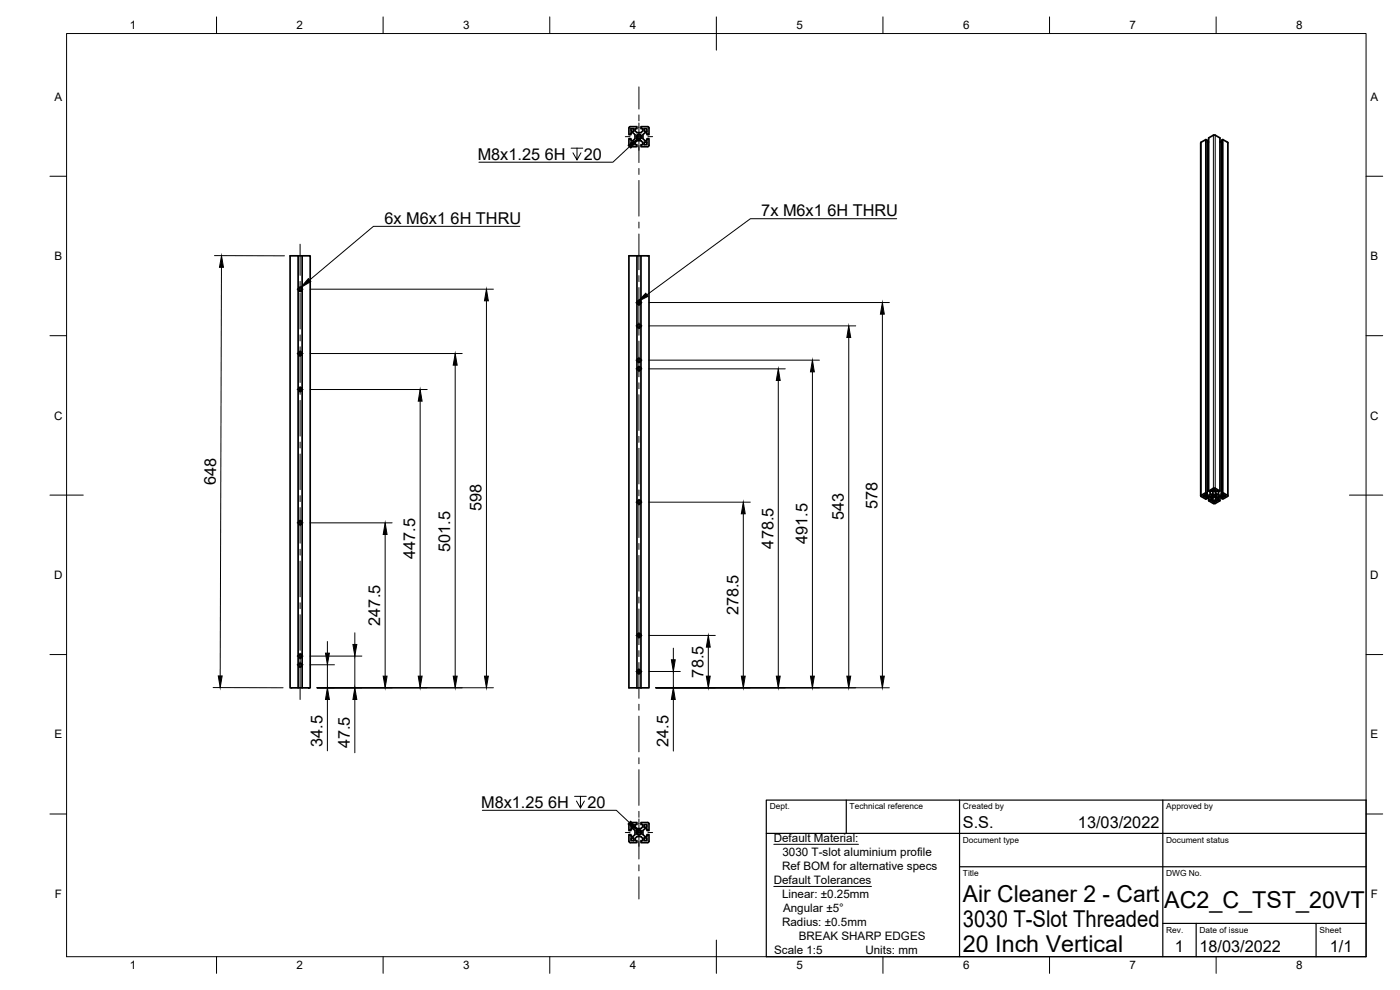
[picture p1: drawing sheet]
<svg xmlns="http://www.w3.org/2000/svg" width="420mm" height="297mm" viewBox="0 0 420 297" stroke-linecap="round" stroke-linejoin="round" font-family="sans-serif">
<!-- layer: Visible -->
<g fill="none" stroke="#000" stroke-width=".51">
<path d="M189.4 38.6h.8v.8h-.8zM193.4 38.6h.8v.8h-.8zM189.1 44h2.1v-.6h-.6v-.6l.6-.6h1.2l.6 .6v.6h-.6v.6h2M189.2 44l-.5-.4v-2h.7v.6h.5l.7-.6v-1.2l-.7-.6h-.5v.6h-.7l.1-2 .3-.4h2.1v.6h-.6v.6l.6 .6h1.2l.6-.6v-.6h-.6v-.6h2l.3 .2 .1 2.2h-.6v-.6h-.6l-.6 .6v1.2l.6 .6h.6v-.6h.6v2l-.4 .4M189.4 42.6h.8v.8h-.8zM191.2 40.5l.6-.2 .5 .2M193.4 42.6h.8v.8h-.8zM360.5 42.7l1.4-.8 .4 .2v106.5M360.5 42.7l-.2 106.1M361.9 41.9v105.9M362.3 42.6h.4M366.1 42.6h.4"/>
<path d="M367 41.9v105.9M87.1 76.8h2.4v129.6h-2.4zM89.5 76.8h1.2M90.7 76.8h2.4v129.6h-2.4zM191.2 76.8h3.6v129.6h-2.4M191.2 76.8h-2.5v129.6h2.5M191.2 76.8v129.6M192.4 76.8v129.6M89.9 87.4l.7-.3-.1-.7 .1 .5-.4 .4-.5-.2-.1-.6v.5l.3 .4M90.5 86.4l-.4-.1-.4 .1M191.4 90.4l-.1 .6 .5 .4 .5-.4-.1-.6M191.4 90.4l-.1 .5 .3 .4 .6-.3v-.6"/>
<path d="M192.2 97.4l-.4-.2-.4 .2M192.2 90.4l-.4-.1-.4 .1M89.6 116.8l.4-.4 .5 .2v.5l-.4 .3M89.6 116.8l.1 .4 .4 .2M89.7 105.8l-.1 .4 .4 .4 .5-.2v-.6l.1 .5-.2 .3h-.7l-.2-.4zM90.4 116.3h-.5l-.3 .5M90.4 116.3l.3 .7-.6 .4M90.5 105.7l-.4-.1-.4 .1M191.3 110.6l.1 .4 .4 .2M191.4 107.7l-.2 .6 .6 .4 .5-.3-.1-.7M191.4 107.7l-.1 .5 .4 .4 .5-.3v-.6M192.1 110.1l.2 .7-.5 .4 .4-.3v-.5l-.5-.2-.4 .3 .2-.4h.6"/>
<path d="M192.1 107.7l-.3-.1-.4 .1M89.6 156.8l.1 .4 .4 .2M89.7 156.4l.5-.1 .3 .1 .2 .6-.2 .3-.4 .1 .4-.3v-.5l-.6-.2-.3 .4zM191.3 150.6l.1 .4 .4 .2M192.1 150.1h-.6l-.2 .4 .4-.3 .5 .2v.5l-.4 .3M192.1 150.1l.2 .3M192.3 150.4l-.1 .6-.4 .2M360.5 149l1.4 .8 .4-.3v-.5M360.5 148.6v.3M361 148.8l.6-.3 .6 .3-.6 .3zM361.6 148.5v.6M362.7 147.3v-105.9l1.6-.9 1.8 .9v105.9"/>
<path d="M362.7 149v1.2l.5-.2M362.7 150.2l1.5 .9M363.2 147.6v1l.8-.6v-.4l-.4-.3-.4 .3-.5-.3 1.6-.9 1.8 .9-.4 .3-.4-.3-.5 .3v.4l.9 .6v-1M363.2 149h-.9l-.4 .3 .4 .2M363.2 149l.8 .5v.5l-.4 .2v-.9M363.2 149v1l.4 .2M363.2 148.6h-.9l-.4-.3 .4-.3-.4-.2-1.4 .8M363.7 148.9l.3 .3M363.8 148.6l.1 .4 .4 .1 .8-.3M363.8 148.6l.6 .3 .7-.2M363.9 147.2l.5-.4v.7zM364.1 148.4l.7 .1"/>
<path d="M364.2 148.4h.5M364.2 151.1h.5M364.3 149.1h.4M364.3 148.9h.4M364.3 148.6l.4 .1M364.3 148.4h.4M364.4 150.1v.6l.6-.3-.6-.3-.5 .3 .5 .3M364.4 146.8l.6 .4-.6 .3M365 148.6l-1.1-.1 .4 .2 .7-.1M365.1 148.7l-.6 .2-.8-.2 .7 .4 .7-.3M365.1 148.8l-.4 .4h-.7M365.1 148.8l-.3-.4h-.8l-.4 .5 .4 .3"/>
<path d="M365.3 149.3v.9l.4-.2M365.7 149v1l.4 .2M365.7 149l-.9 .5v.5l.5 .2M365.7 149h.8l.5 .3-.5 .2v-.5M365.7 148.6h.8l.5-.3-.5-.3 .5-.2 1.5 .9-1.5 1.1-.5-.3M366.1 149v1.2l-1.4 .9M366.5 148.6v-106.5l.5-.2 1.5 .9v106M367.3 148.5l.5 .3-.5 .3zM367.3 148.5l-.6 .3 .6 .3M89.6 196.8l.3-.5 .6 .1 .2 .6-.6 .4M89.6 196.8l.3-.4 .6 .2v.5l-.4 .3M89.6 196.8l.1 .4 .4 .2"/>
<path d="M89.7 199.1l-.1 .7 .4 .2 .5-.2v-.7l.1 .6-.2 .3-.7-.1zM90.5 199.1l-.4-.1-.4 .1M191.3 190.6l.1 .4 .4 .2M192.1 190.2l-.5-.1-.3 .4 .4-.3 .5 .2v.5l-.4 .3M192.1 190.1l.2 .3M192.3 190.4l-.1 .6-.4 .2M89.5 206.4h1.2M191.2 206.4h1.2M191.4 201.2l-.2 .5 .6 .4 .5-.3-.1-.6M191.4 201.2l-.1 .5 .3 .3 .6-.3v-.5M192.1 201.1l-.3-.1-.4 .1M189.1 252.8h2.1v-.6h-.6v-.6l.6-.6h1.2l.6 .6v.6h-.6v.6h2"/>
<path d="M189.2 252.8l-.5-.4v-2h.7v.6h.5l.7-.6v-1.2l-.7-.6h-.5v.6h-.7l.1-2 .3-.4h2.1v.6h-.6v.6l.6 .6h1.2l.6-.6v-.6h-.6v-.6h2l.3 .2 .1 2.2h-.6v-.6h-.6l-.6 .6v1.2l.6 .6h.6v-.6h.6v2l-.4 .4M189.4 251.4h.8v.8h-.8zM189.4 247.4h.8v.8h-.8zM191.2 250.3l.6 .2 .5-.2M191.3 249.2l.5-.2 .5 .2 .2 .4-.2 .6 .1-.7-.7-.4-.6 .5 .1 .6-.2-.6zM193.4 251.4h.8v.8h-.8zM193.4 247.4h.8v.8h-.8z"/>
<circle cx="191.8" cy="41" r=".6"/>
<circle cx="191.8" cy="41.1" r=".68"/>
<circle cx="191.8" cy="97.9" r=".51"/>
<circle cx="191.8" cy="249.8" r=".6"/>
</g>
<!-- layer: Visible Narrow -->
<path d="M360.5 42.7v105.9M364.2 40.6v105.9M364.7 40.6v105.9M368.4 42.7v105.9" fill="none" stroke="#000" stroke-width=".3"/>
<!-- layer: Border -->
<g fill="none" stroke="#000" stroke-width=".3">
<path d="M20 10.1h390v276.9h-390zM65 5.1v5M115 5.1v5M165 5.1v5M215 5.1v10M265 5.1v5M315 5.1v5M365 5.1v5M15 52.9h5M410 52.9h5M15 100.7h5M410 100.7h5"/>
<path d="M15 148.6h10M405 148.6h10M15 196.4h5M410 196.4h5M15 244.2h5M410 244.2h5M65 287v5M115 287v5M165 287v5M215 282.1v9.9M265 287v5M315 287v5"/>
<path d="M365 287v5"/>
</g>
<!-- layer: TitleBlock -->
<path d="M230 240.1h180v46.9h-180zM230 250h180M254 240.1v9.9M288 240.1v46.9M349 240.1v46.9M288 260.1h122M349 277.1h61M359 277.1v9.9M395 277.1v9.9" fill="none" stroke="#000" stroke-width=".36"/>
<!-- layer: Dimensions -->
<g fill="none" stroke="#000" stroke-width=".3">
<path d="M64.4 76.7l21 .1M66.5 80.2l-.4 122.6M93.1 86.8h55M146 90.3v112.6M194.8 90.8h72.1M194.8 97.8h62M264.8 94.3v108.6M93.1 116.9h35.1M93.1 106.1h45.6M136.6 109.6v93.3M194.8 110.7h40.9M194.8 108.1h51.1"/>
<path d="M233.6 114.2v88.7M243.8 111.6v91.3M254.7 101.3v101.6M126.1 120.4v82.5M93.1 156.9h24.6M194.8 150.7h30.4M223.1 154.2v48.7M115.6 160.4v42.5M93.1 199.5h7.3M93.1 196.9h15.5M98.3 192.5v3.5M98.3 199.5v6.9"/>
<path d="M106.5 189.9v3.5M106.5 196.9v9.5M194.8 190.7h19.9M202.1 194.5v3.5M212.6 194.2v8.7M64 206.3l21 .1M95.2 206.4h52.9M98.3 209.9v15.4M106.5 209.9v16M194.8 201.5h9.4M196.8 206.4h70.1M202.1 201.5v4.9"/>
<path d="M202.1 209.9v15.4"/>
</g>
<g fill="#000" stroke="#000" stroke-width=".3">
<path d="M66.5 76.7l.6 3.5h-1.2zM146 86.8l.6 3.5h-1.2zM264.8 90.8l.6 3.5h-1.2zM136.6 106.1l.6 3.5h-1.2zM233.6 110.7l.5 3.5h-1.1zM243.8 108.1l.6 3.5h-1.2zM254.7 97.8l.6 3.5h-1.2zM126.1 116.9l.6 3.5h-1.2zM223.1 150.7l.5 3.5h-1.1zM115.6 156.9l.6 3.5h-1.2zM97.7 196h1.1l-.5 3.5zM105.9 193.4h1.2l-.6 3.5z"/>
<path d="M201.5 198h1.1l-.5 3.5zM212.6 190.7l.5 3.5h-1.1zM65.5 202.8h1.2l-.6 3.5zM98.3 206.4l.5 3.5h-1.1zM106.5 206.4l.6 3.5h-1.2zM115 202.9h1.2l-.6 3.5zM125.5 202.9h1.2l-.6 3.5zM136 202.9h1.2l-.6 3.5zM145.4 202.9h1.2l-.6 3.5zM202.1 206.4l.5 3.5h-1.1zM212 202.9h1.1l-.5 3.5zM222.5 202.9h1.1l-.5 3.5z"/>
<path d="M233 202.9h1.1l-.5 3.5zM243.2 202.9h1.2l-.6 3.5zM254.1 202.9h1.2l-.6 3.5zM264.2 202.9h1.2l-.6 3.5z"/>
</g>
<!-- layer: Center Lines -->
<g fill="none" stroke="#000" stroke-width=".3">
<path d="M191.7 26.1v6.6M191.7 34.5v1.8M191.7 36.9v11.9M187.7 41h1.4M190.9 41h1.8M191.7 50.6v1.8M191.7 54.1v10.7M194.4 41h1.5M90.1 73.3v9.3M191.7 66.6v1.8M191.7 70.2v10.7M89.2 86.8h1.8"/>
<path d="M90.1 84.4v3.3M90.1 88v10.7M190.9 90.8h1.8M190.9 97.8h1.8M191.7 82.7v1.8M191.7 86.3v12.4M191.7 98.8v1.8M89.2 116.9h1.8M89.2 106.1h1.8M90.1 100.5v1.8M90.1 104.1v10.7M90.1 116v2.3"/>
<path d="M190.9 110.7h1.8M190.9 108.1h1.8M191.7 102.3v10.8M191.7 114.9v1.7M191.7 118.4v10.7M90.1 120.1v10.8M90.1 132.6v1.8M90.1 136.2v10.7M191.7 130.9v1.8M191.7 134.5v10.7M89.2 156.9h1.8M90.1 148.7v1.8"/>
<path d="M90.1 152.3v10.7M190.9 150.7h1.8M191.7 147v1.8M191.7 149.8v11.5M90.1 164.8v1.8M90.1 168.3v10.8M191.7 163.1v1.8M191.7 166.7v10.7M191.7 179.1v1.8M89.2 199.5h1.8M89.2 196.9h1.8M90.1 180.9v1.7"/>
<path d="M90.1 184.4v10.7M90.1 196v4.3M190.9 190.7h1.8M191.7 182.7v10.7M191.7 195.2v1.8M191.7 198.8v10.7M90.1 200.5v9.4M190.9 201.5h1.8M191.7 211.3v1.8M191.7 214.9v10.7M191.7 227.4v1.8M191.7 230.9v10.7"/>
<path d="M187.7 249.8h1.4M190.9 249.8h1.8M191.7 243.4v1.8M191.7 245.7v12M191.7 259.5v1.8M194.4 249.8h1.5M191.7 263.1v6.6"/>
</g>
<!-- layer: Annotations -->
<path d="M171.4 44.5h3.5M173.2 44.5v3.5l-1.2-2.1M174.3 45.9l-1.1 2.1M188.9 44l-5 4.7h-40.2M156 67.9h-43.9l-19.2 16.1M269.1 65.6h-43.9l-31.1 22.9M172.4 238.9h3.5M174.2 238.9v3.5l-1.2-2.1M144.8 243.1h40.2l3.9 3.7M175.4 240.3l-1.2 2.1M232.2 253.3h25.4M232.2 266h29.3" fill="none" stroke="#000" stroke-width=".3"/>
<path d="M188.5 43.6l3-2-2.2 2.8zM92.5 83.6l.8 .9-3.1 1.8zM193.8 88l.7 .9-3.2 1.6zM189.3 246.4l2.1 2.8-2.9-2z" fill="#000" stroke="#000" stroke-width=".3"/>
<g font-size="7">
<text x="289" y="270.6">Air Cleaner 2 - Cart</text>
<text x="349.4" y="272.3">AC2_C_TST_20VT</text>
<text x="289" y="278.1">3030 T-Slot Threaded</text>
<text x="289" y="285.5">20 Inch Vertical</text>
</g>
<g font-size="4.9">
<text x="143.4" y="48">M8x1.25 6H</text>
<text x="175.2" y="48">20</text>
<text x="228.5" y="64.9">7x M6x1 6H THRU</text>
<text x="115.4" y="67.2">6x M6x1 6H THRU</text>
<text x="64.8" y="145.6" transform="rotate(-90 64.8 145.6)">648</text>
<text x="144.5" y="153.4" transform="rotate(-90 144.5 153.4)">598</text>
<text x="263.4" y="152.6" transform="rotate(-90 263.4 152.6)">578</text>
<text x="253.3" y="156.1" transform="rotate(-90 253.3 156.1)">543</text>
<text x="124.6" y="167.7" transform="rotate(-90 124.6 167.7)">447.5</text>
<text x="135.1" y="165.6" transform="rotate(-90 135.1 165.6)">501.5</text>
<text x="232.1" y="164.6" transform="rotate(-90 232.1 164.6)">478.5</text>
<text x="242.4" y="163.3" transform="rotate(-90 242.4 163.3)">491.5</text>
<text x="221.6" y="184.6" transform="rotate(-90 221.6 184.6)">278.5</text>
<text x="114.1" y="187.7" transform="rotate(-90 114.1 187.7)">247.5</text>
<text x="211.1" y="203.3" transform="rotate(-90 211.1 203.3)">78.5</text>
<text x="96.8" y="224.1" transform="rotate(-90 96.8 224.1)">34.5</text>
<text x="105" y="224.5" transform="rotate(-90 105 224.5)">47.5</text>
<text x="200.6" y="224.1" transform="rotate(-90 200.6 224.1)">24.5</text>
<text x="144.4" y="242.4">M8x1.25 6H</text>
<text x="176.3" y="242.4">20</text>
<text x="289" y="248.5">S.S.</text>
<text x="323.5" y="248.5">13/03/2022</text>
<text x="352.6" y="285.7">1</text>
<text x="360" y="285.5">18/03/2022</text>
<text x="399.1" y="285.7">1/1</text>
</g>
<g font-size="3.5">
<text x="39" y="8.8">1</text>
<text x="89" y="8.8">2</text>
<text x="139" y="8.8">3</text>
<text x="189" y="8.8">4</text>
<text x="239" y="8.8">5</text>
<text x="289" y="8.8">6</text>
<text x="339" y="8.8">7</text>
<text x="389" y="8.8">8</text>
<text x="16.3" y="30.2">A</text>
<text x="411.3" y="30.2">A</text>
<text x="16.3" y="78">B</text>
<text x="411.3" y="78">B</text>
<text x="16.2" y="125.9">C</text>
<text x="411.2" y="125.9">C</text>
<text x="16.2" y="173.7">D</text>
<text x="411.2" y="173.7">D</text>
<text x="16.3" y="221.6">E</text>
<text x="411.3" y="221.6">E</text>
<text x="232.2" y="252.6">Default Material:</text>
<text x="234.8" y="256.8">3030 T-slot aluminium profile</text>
<text x="234.7" y="261">Ref BOM for alternative specs</text>
<text x="16.4" y="269.4">F</text>
<text x="232.2" y="265.2">Default Tolerances</text>
<text x="234.7" y="269.4">Linear: ±0.25mm</text>
<text x="411.4" y="269.4">F</text>
<text x="235" y="273.6">Angular ±5°</text>
<text x="234.7" y="277.7">Radius: ±0.5mm</text>
<text x="239.7" y="281.9">BREAK SHARP EDGES</text>
<text x="232.3" y="286.2">Scale 1:5</text>
<text x="259.7" y="286.2">Units: mm</text>
<text x="39" y="290.8">1</text>
<text x="89" y="290.8">2</text>
<text x="139" y="290.8">3</text>
<text x="189" y="290.8">4</text>
<text x="239" y="290.8">5</text>
<text x="289" y="290.8">6</text>
<text x="339" y="290.8">7</text>
<text x="389" y="290.8">8</text>
</g>
<g font-size="2.5">
<text x="231" y="242.9">Dept.</text>
<text x="255" y="242.9">Technical reference</text>
<text x="289" y="242.9">Created by</text>
<text x="350" y="242.9">Approved by</text>
<text x="289" y="252.8">Document type</text>
<text x="350" y="252.8">Document status</text>
<text x="289" y="262.9">Title</text>
<text x="350" y="262.9">DWG No.</text>
<text x="350" y="279.9">Rev.</text>
<text x="360" y="279.9">Date of issue</text>
<text x="396" y="279.9">Sheet</text>
</g>
</svg>
